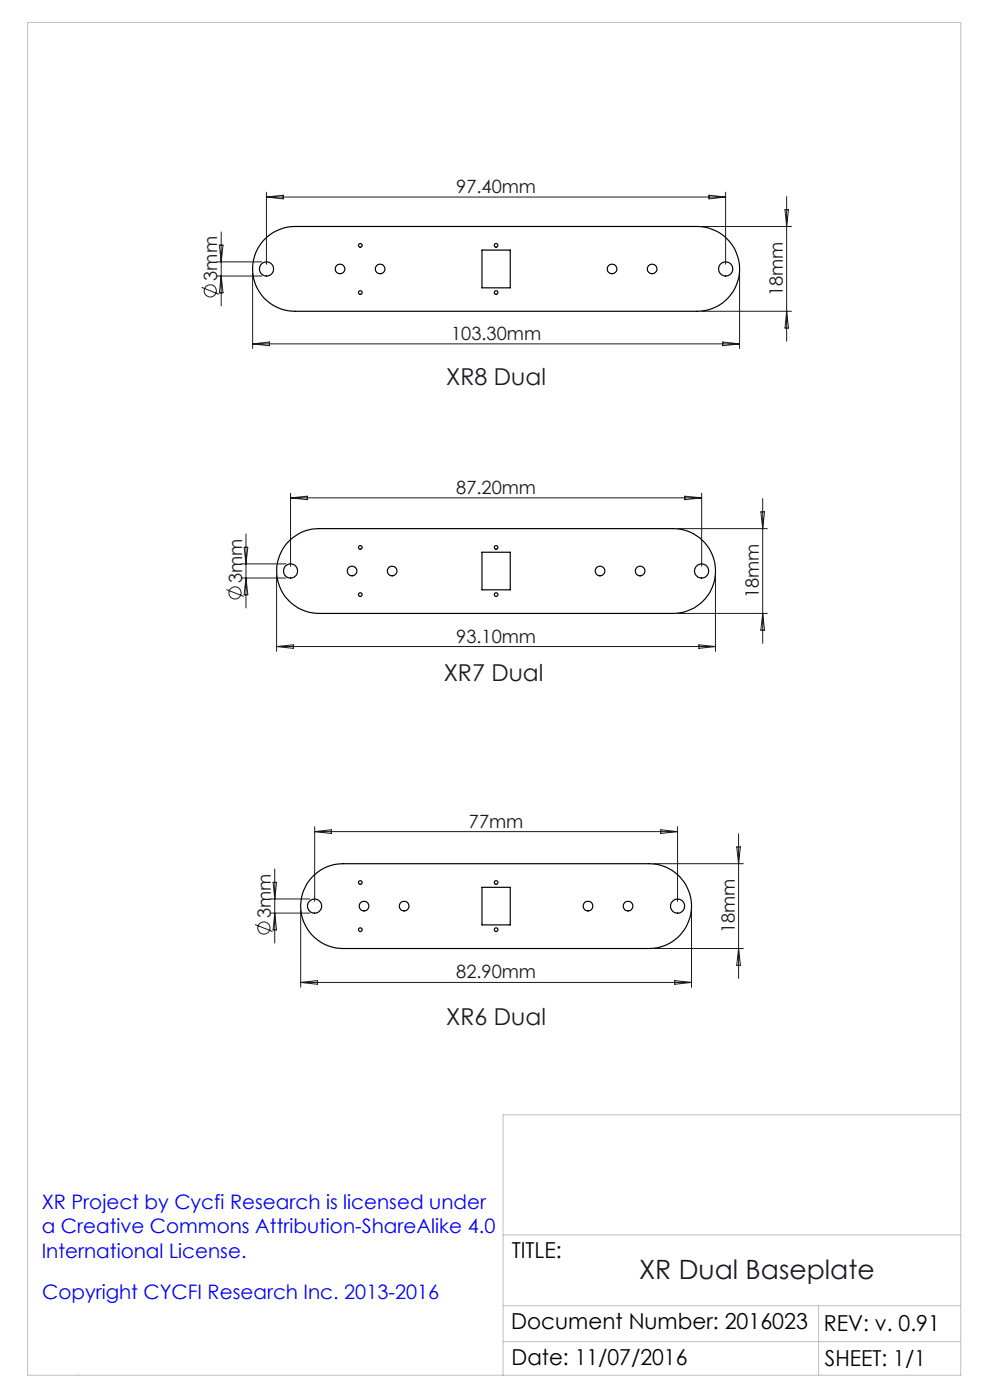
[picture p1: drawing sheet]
<svg xmlns="http://www.w3.org/2000/svg" width="210mm" height="297mm" viewBox="0 0 210 297" stroke-linecap="round" stroke-linejoin="round" font-family="sans-serif">
<path d="M5.9 4.8h197.9v286.9h-197.9zM203.8 236.5h-97.1v55.2M106.7 277h97.1M106.7 262h97.1M173.6 277v14.7M106.7 284.6h97.1" fill="none" stroke="#c0c0c0" stroke-width=".21"/>
<g fill="none" stroke="#191924" stroke-width=".21">
<path d="M45.9 55.6h9.6M45.9 58.6h9.6M46.5 52h.8l-.4 3.6zM46.9 49.2v15.7M46.9 58.6l.4 3.5h-.8zM53.6 58.1v15.8M56.5 40.8v15.3M56.5 41.8h97.4M56.5 41.8l3.6-.4v.8zM148.9 48h19M150.4 41.4l3.5 .4-3.5 .4zM153.9 40.8v15.3"/>
<path d="M156.9 58.1v15.8M166.5 44.5h.8l-.4 3.5zM166.9 41.7v30.7M42.8 61l3.7 1.4M53.6 73h103.3M53.6 73l3.6-.4v.7zM148.9 66h19M153.3 72.6l3.6 .4-3.6 .3zM166.9 66l.4 3.6h-.8zM51.2 119.6h9.4M51.8 116.1h.8l-.4 3.5zM52.2 113.3v15.7"/>
<path d="M61.6 104.6v15.6M61.6 105.6h87.2M61.6 105.6l3.6-.3v.7zM143.8 112.1h19M145.3 105.3l3.5 .3-3.5 .4zM148.8 104.6v15.6M161.4 108.6h.8l-.4 3.5zM161.8 105.8v30.7M48 125.1l3.7 1.4M51.2 122.6h9.4M52.2 122.6l.4 3.6h-.8zM58.7 122.1v16.1"/>
<path d="M58.7 137.2h93.1M58.7 137.2l3.5-.4v.7zM143.8 130.1h19M148.2 136.8l3.6 .4-3.6 .3zM151.8 122.1v16.1M161.8 130.1l.4 3.6h-.8zM66.7 175.4v15.8M66.7 176.4h77M66.7 176.4l3.6-.4v.8zM140.2 176l3.5 .4-3.5 .4zM143.7 175.4v15.8M156.3 179.7h.8l-.4 3.5z"/>
<path d="M156.7 176.9v30.7M54.1 196.1l3.7 1.5M57.3 190.7h8.4M57.3 193.7h8.4M57.9 187.2h.8l-.4 3.5zM58.3 184.4v15.7M58.3 193.7l.4 3.6h-.8zM63.8 193.2v16.2M138.7 183.2h19M146.7 193.2v16.2M63.8 208.4h82.9M63.8 208.4l3.5-.4v.8z"/>
<path d="M138.7 201.2h19M143.1 208l3.6 .4-3.6 .4zM156.7 201.2l.4 3.6h-.8z"/>
<circle cx="44.6" cy="61.7" r="1.29"/>
<circle cx="49.9" cy="125.8" r="1.29"/>
<circle cx="56" cy="196.9" r="1.3"/>
</g>
<g fill="none" stroke="#000" stroke-width=".25">
<path d="M56.1 50.8a9.3 9.3 0 0 1 6.5-2.8h85.3a9 9 0 0 1 9 9 9 9 0 0 1-9 9h-85.3a9 9 0 0 1-8.3-5.4 9 9 0 0 1 1.8-9.8zM102.2 53.1h6v8h-6zM61.5 114.6a8.6 8.6 0 0 1 6.2-2.5h75.1a9 9 0 0 1 9 9 9 9 0 0 1-9 9h-75.1a9 9 0 0 1-8.4-5.6 9 9 0 0 1 2.2-9.9zM102.2 117.2h6v7.9h-6zM66.3 186a8.9 8.9 0 0 1 6.5-2.8h64.9a9 9 0 0 1 9 9 9 9 0 0 1-9 9h-64.9a9 9 0 0 1-8.3-5.5 9 9 0 0 1 1.8-9.7zM102.2 188.2h6v8h-6z"/>
<circle cx="56.5" cy="57.1" r="1.5"/>
<circle cx="72.1" cy="57" r="1.01"/>
<circle cx="76.4" cy="52.1" r=".39"/>
<circle cx="80.6" cy="57" r="1.01"/>
<circle cx="105.2" cy="52.1" r=".39"/>
<circle cx="129.8" cy="57" r="1.03"/>
<circle cx="138.3" cy="57" r="1.03"/>
<circle cx="153.9" cy="57.1" r="1.5"/>
<circle cx="76.4" cy="62" r=".39"/>
<circle cx="105.2" cy="62" r=".39"/>
<circle cx="76.4" cy="116.1" r=".39"/>
<circle cx="105.2" cy="116.1" r=".39"/>
<circle cx="61.6" cy="121.1" r="1.49"/>
<circle cx="74.7" cy="121.1" r="1.03"/>
<circle cx="76.4" cy="126.1" r=".39"/>
<circle cx="83.2" cy="121.1" r="1.03"/>
<circle cx="105.2" cy="126.1" r=".39"/>
<circle cx="127.3" cy="121.1" r="1.03"/>
<circle cx="135.8" cy="121.1" r="1.03"/>
<circle cx="148.8" cy="121.1" r="1.49"/>
<circle cx="66.7" cy="192.2" r="1.5"/>
<circle cx="76.4" cy="187.2" r=".39"/>
<circle cx="76.4" cy="197.2" r=".39"/>
<circle cx="77.2" cy="192.2" r="1.03"/>
<circle cx="85.7" cy="192.2" r="1.03"/>
<circle cx="105.2" cy="187.2" r=".39"/>
<circle cx="105.2" cy="197.2" r=".39"/>
<circle cx="124.7" cy="192.2" r="1.03"/>
<circle cx="133.2" cy="192.2" r="1.03"/>
<circle cx="143.7" cy="192.2" r="1.49"/>
</g>
<text font-size="5.6" fill="#191924" x="135.6" y="271.2">XR Dual Baseplate</text>
<g font-size="4.9" fill="#191924">
<text x="94.7" y="81.6">XR8 Dual</text>
<text x="94.1" y="144.5">XR7 Dual</text>
<text x="94.7" y="217.4">XR6 Dual</text>
</g>
<g font-size="4.7">
<text x="108.5" y="266.9">TITLE:</text>
<text x="108.5" y="281.9">Document Number: 2016023</text>
<text x="174.8" y="282.4">REV: v. 0.91</text>
<text x="108.5" y="289.5">Date: 11/07/2016</text>
<text x="175" y="289.8">SHEET: 1/1</text>
</g>
<g font-size="4.2" fill="#00f">
<text x="8.8" y="256.4">XR Project by Cycfi Research is licensed under</text>
<text x="8.8" y="261.7">a Creative Commons Attribution-ShareAlike 4.0</text>
<text x="8.8" y="266.9">International License.</text>
<text x="8.9" y="275.7">Copyright CYCFI Research Inc. 2013-2016</text>
</g>
<g font-size="3.9" fill="#191924">
<text x="96.8" y="40.9">97.40mm</text>
<text x="46.1" y="59.6" transform="rotate(-90 46.1 59.6)">3mm</text>
<text x="166.1" y="62.8" transform="rotate(-90 166.1 62.8)">18mm</text>
<text x="95.7" y="72.1">103.30mm</text>
<text x="96.8" y="104.8">87.20mm</text>
<text x="51.3" y="123.6" transform="rotate(-90 51.3 123.6)">3mm</text>
<text x="161" y="126.9" transform="rotate(-90 161 126.9)">18mm</text>
<text x="96.8" y="136.3">93.10mm</text>
<text x="99.5" y="175.6">77mm</text>
<text x="57.5" y="194.7" transform="rotate(-90 57.5 194.7)">3mm</text>
<text x="155.9" y="198" transform="rotate(-90 155.9 198)">18mm</text>
<text x="96.8" y="207.6">82.90mm</text>
</g>
</svg>
